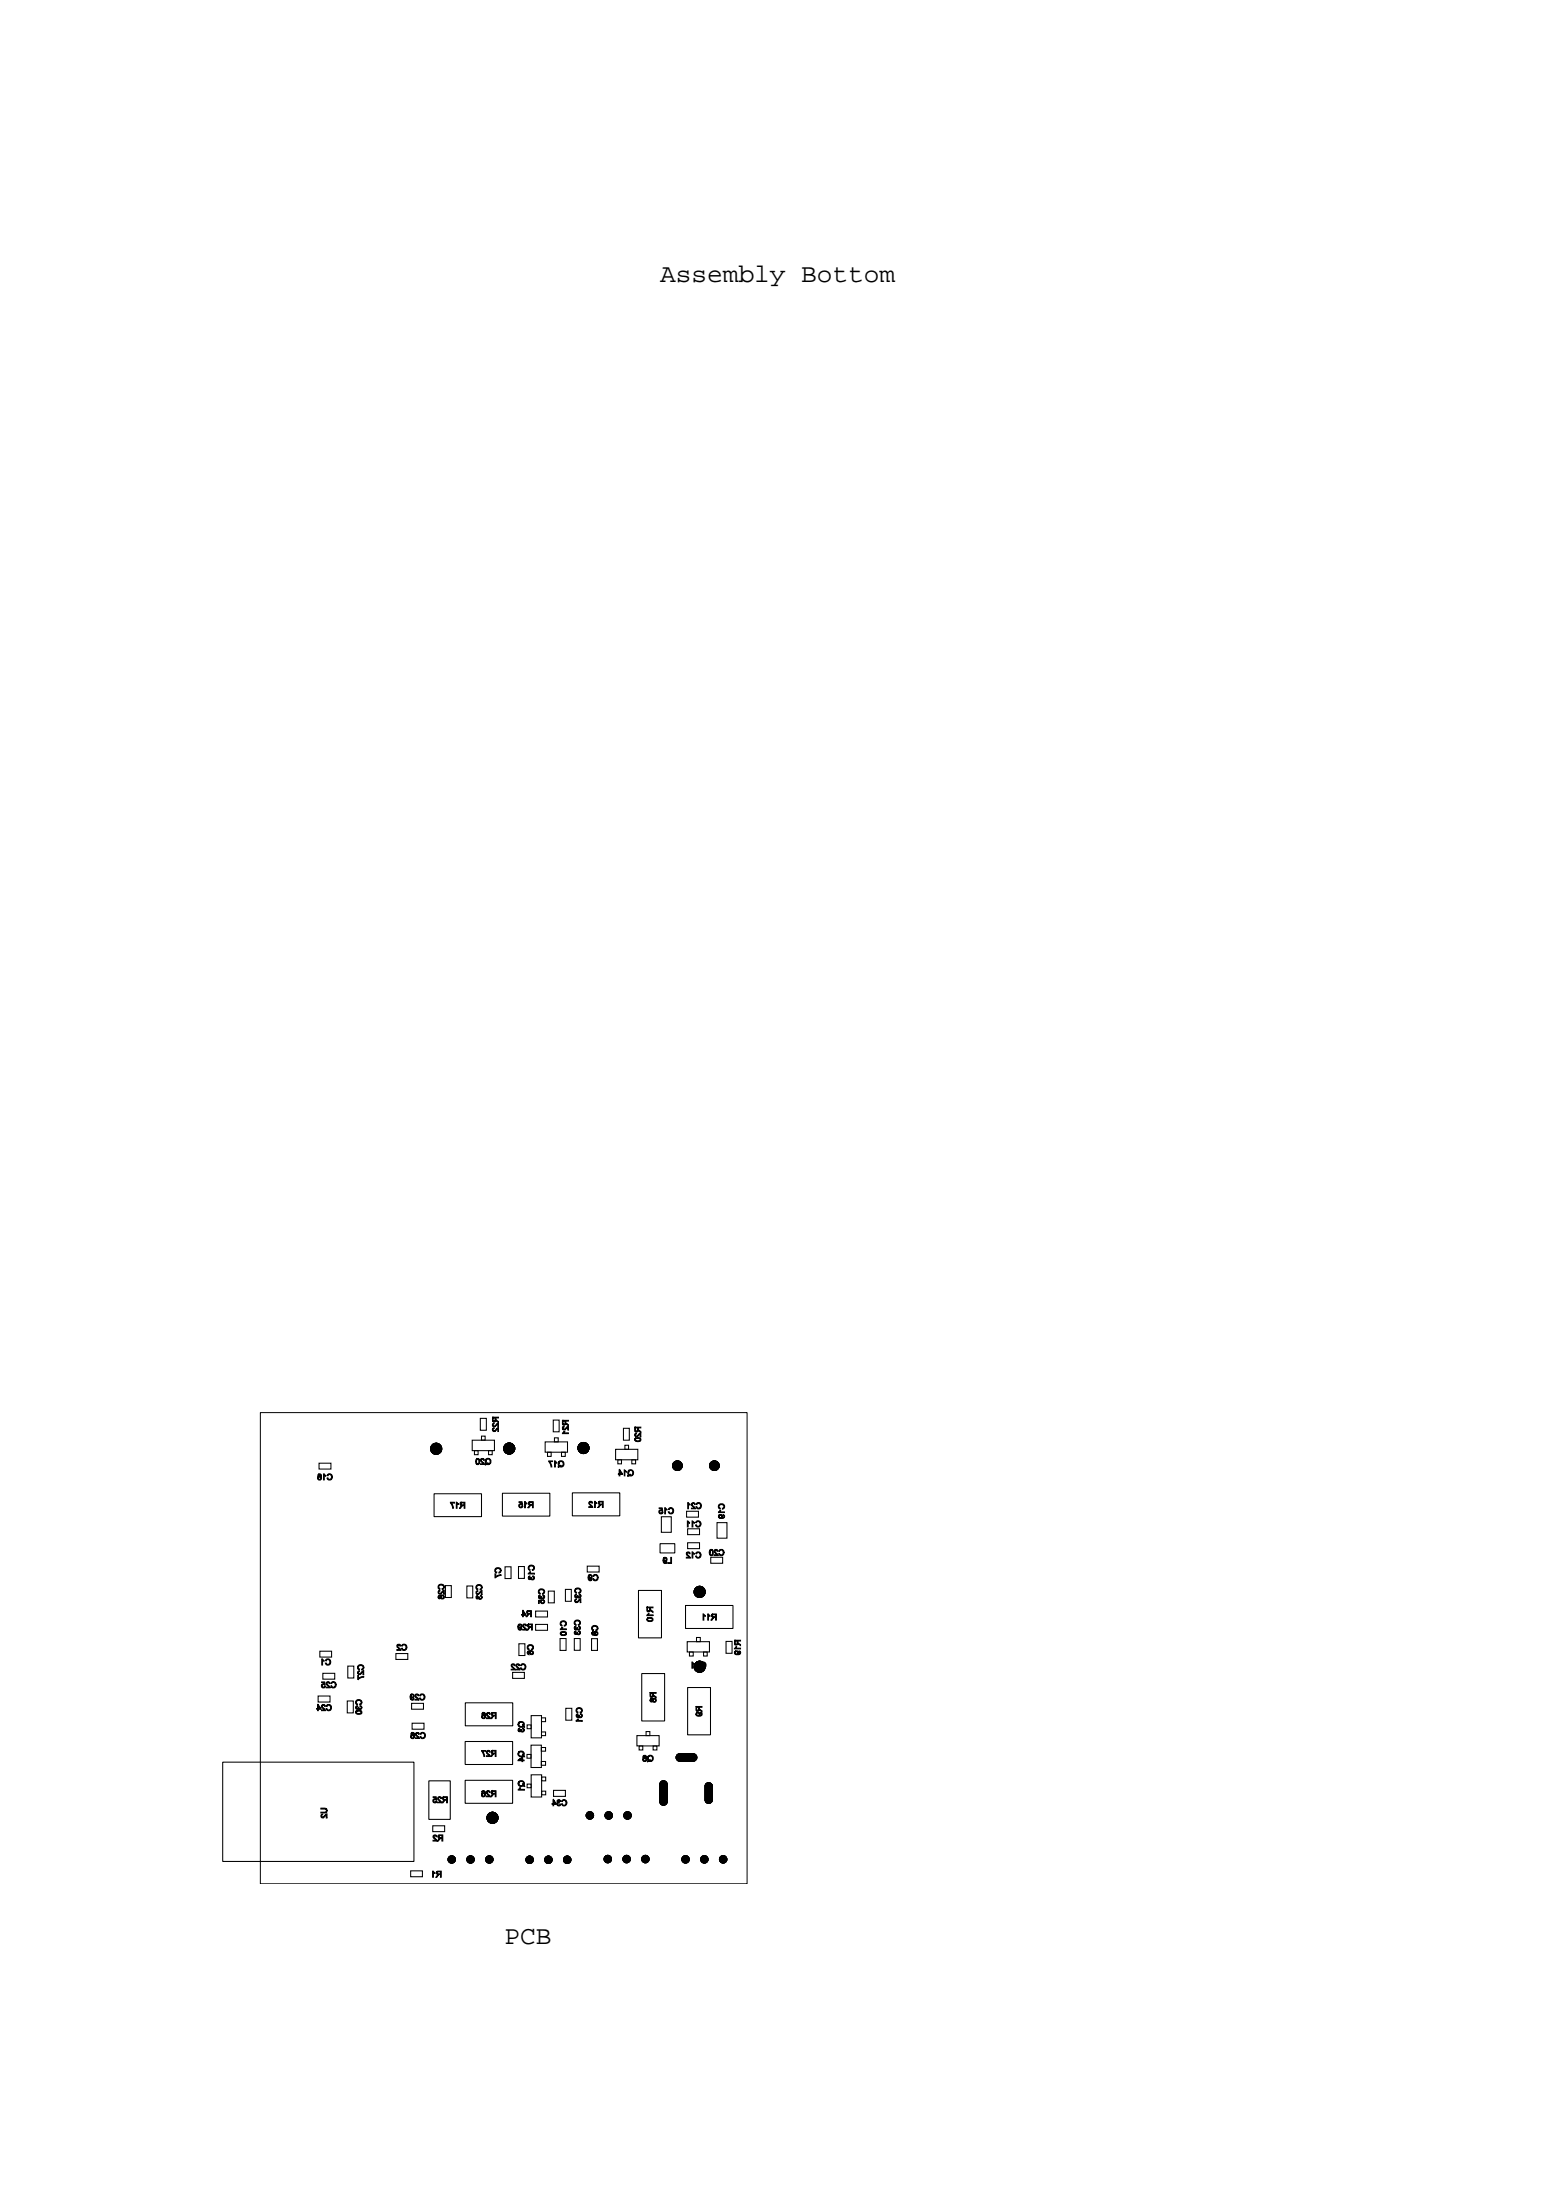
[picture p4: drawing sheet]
<svg xmlns="http://www.w3.org/2000/svg" width="210mm" height="297mm" viewBox="0 0 210 297" stroke-linecap="round" stroke-linejoin="round" font-family="sans-serif">
<!-- layer: 4 -->
<g fill="none" stroke="#000" stroke-width=".14">
<path d="M43.1 197.5h1.6v.8h-1.6zM63.7 194.4h3v1.4h-3zM64 195.8h.5v.6h-.5zM64.8 191.5h.8v1.6h-.8zM65 193.9h.5v.5h-.5zM65.9 195.8h.5v.6h-.5zM73.6 194.6h3v1.4h-3zM73.9 196h.5v.6h-.5zM74.7 191.7h.8v1.6h-.8zM74.8 194.1h.5v.5h-.5zM75.8 196h.5v.6h-.5zM83.1 195.7h3v1.4h-3z"/>
<path d="M83.4 197.1h.5v.5h-.5zM84.1 192.8h.8v1.6h-.8zM84.3 195.1h.5v.6h-.5zM85.3 197.1h.5v.5h-.5zM58.6 201.6h6.4v3.1h-6.4zM60.1 214h.8v1.7h-.8zM63 214.1h.8v1.6h-.8zM67.8 201.6h6.4v3.1h-6.4zM68.2 211.5h.8v1.6h-.8zM70 211.5h.8v1.6h-.8zM72.3 219.3h1.6v.8h-1.6zM72.3 217.5h1.6v.8h-1.6z"/>
<path d="M74 214.8h.8v1.6h-.8zM76.3 214.6h.8v1.6h-.8zM77.2 201.5h6.4v3.1h-6.4zM79.3 211.4h1.6v.8h-1.6zM86.2 214.7h3.1v6.4h-3.1zM89.1 208.4h2v1.2h-2zM89.3 204.8h1.3v2.1h-1.3zM92.5 216.7h6.4v3.1h-6.4zM92.7 204h1.6v.8h-1.6zM92.8 206.4h1.6v.8h-1.6zM92.8 208.3h1.6v.8h-1.6zM95.9 210.2h1.6v.8h-1.6z"/>
<path d="M96.8 205.5h1.3v2.1h-1.3zM30.1 237.9h25.8v13.4h-25.8zM42.9 229h1.6v.8h-1.6zM43.2 222.9h1.5v.8h-1.5zM43.6 225.9h1.6v.8h-1.6zM46.9 229.6h.8v1.6h-.8zM46.9 224.9h.8v1.6h-.8zM53.4 223.2h1.6v.8h-1.6zM55.5 229.9h1.7v.8h-1.7zM55.6 232.6h1.6v.8h-1.6zM62.8 235.1h6.4v3.1h-6.4zM62.8 229.9h6.4v3.1h-6.4z"/>
<path d="M69.2 225.8h1.6v.8h-1.6zM70 221.9h.8v1.6h-.8zM71.1 236.8h.6v.5h-.6zM71.1 232.9h.6v.5h-.6zM71.7 235.6h1.4v3h-1.4zM71.7 231.6h1.4v3h-1.4zM71.7 239.6h1.4v3h-1.4zM73.1 235.9h.5v.5h-.5zM73.1 237.8h.5v.5h-.5zM73.1 231.9h.5v.5h-.5zM73.1 233.8h.5v.5h-.5zM73.1 239.9h.5v.5h-.5z"/>
<path d="M75.6 221.2h.8v1.6h-.8zM76.4 230.6h.8v1.6h-.8zM77.5 221.2h.8v1.6h-.8zM79.8 221.2h.8v1.6h-.8zM86 234.3h3v1.4h-3zM86.3 235.7h.4v.5h-.4zM86.6 225.9h3.1v6.4h-3.1zM87.2 233.8h.5v.5h-.5zM88.1 235.7h.6v.5h-.6zM92.7 221.6h3v1.4h-3zM92.8 227.8h3.1v6.4h-3.1zM93 223h.6v.6h-.6z"/>
<path d="M94 221.1h.5v.5h-.5zM95 223h.4v.6h-.4zM98 221.6h.8v1.6h-.8zM55.4 252.6h1.6v.7h-1.6zM57.9 240.4h2.9v5.2h-2.9zM58.4 246.5h1.6v.8h-1.6zM62.8 240.3h6.4v3.1h-6.4zM71.1 240.8h.6v.5h-.6zM73.1 241.8h.5v.5h-.5zM74.7 241.7h1.6v.8h-1.6z"/>
</g>
<path d="M35.1 190.7h65.7v63.6h-65.7z" fill="none" stroke="#000" stroke-width=".13"/>
<g fill="#000" stroke="#000" stroke-width=".13">
<path d="M91.4 236.9l.3-.2h1.8a.5 .5 0 0 1 .6 .6 .5 .5 0 0 1-.6 .5h-1.8a.51 .51 0 0 1-.4-.4 .51 .51 0 0 1 .1-.5z" fill-rule="evenodd"/>
<path d="M91.4 236.9l.3-.2h1.8a.5 .5 0 0 1 .6 .6 .5 .5 0 0 1-.6 .5h-1.8a.51 .51 0 0 1-.4-.4 .51 .51 0 0 1 .1-.5z" fill-rule="evenodd"/>
<path d="M91.4 236.9l.3-.2h1.8a.5 .5 0 0 1 .6 .6 .5 .5 0 0 1-.6 .5h-1.8a.51 .51 0 0 1-.4-.4 .51 .51 0 0 1 .1-.5z" fill-rule="evenodd"/>
<path d="M91.4 236.9l.3-.2h1.8a.5 .5 0 0 1 .6 .6 .5 .5 0 0 1-.6 .5h-1.8a.51 .51 0 0 1-.4-.4 .51 .51 0 0 1 .1-.5z" fill-rule="evenodd"/>
<path d="M89.2 240.5a.51 .51 0 0 1 .5-.1 .51 .51 0 0 1 .3 .5v2.3a.5 .5 0 0 1-.5 .5 .5 .5 0 0 1-.5-.5v-2.4z" fill-rule="evenodd"/>
<path d="M89.2 240.5a.51 .51 0 0 1 .5-.1 .51 .51 0 0 1 .3 .5v2.3a.5 .5 0 0 1-.5 .5 .5 .5 0 0 1-.5-.5v-2.4z" fill-rule="evenodd"/>
<path d="M89.2 240.5a.51 .51 0 0 1 .5-.1 .51 .51 0 0 1 .3 .5v2.3a.5 .5 0 0 1-.5 .5 .5 .5 0 0 1-.5-.5v-2.4z" fill-rule="evenodd"/>
<path d="M89.2 240.5a.51 .51 0 0 1 .5-.1 .51 .51 0 0 1 .3 .5v2.3a.5 .5 0 0 1-.5 .5 .5 .5 0 0 1-.5-.5v-2.4z" fill-rule="evenodd"/>
<path d="M95.3 240.8a.51 .51 0 0 1 .5-.1 .51 .51 0 0 1 .3 .4v1.8a.5 .5 0 0 1-.5 .6 .5 .5 0 0 1-.5-.6v-1.8z" fill-rule="evenodd"/>
<path d="M95.3 240.8a.51 .51 0 0 1 .5-.1 .51 .51 0 0 1 .3 .4v1.8a.5 .5 0 0 1-.5 .6 .5 .5 0 0 1-.5-.6v-1.8z" fill-rule="evenodd"/>
<path d="M95.3 240.8a.51 .51 0 0 1 .5-.1 .51 .51 0 0 1 .3 .4v1.8a.5 .5 0 0 1-.5 .6 .5 .5 0 0 1-.5-.6v-1.8z" fill-rule="evenodd"/>
<path d="M95.3 240.8a.51 .51 0 0 1 .5-.1 .51 .51 0 0 1 .3 .4v1.8a.5 .5 0 0 1-.5 .6 .5 .5 0 0 1-.5-.6v-1.8z" fill-rule="evenodd"/>
<circle cx="58.9" cy="195.6" r=".75"/>
<circle cx="68.7" cy="195.5" r=".75"/>
<circle cx="78.7" cy="195.5" r=".75"/>
<circle cx="91.4" cy="197.9" r=".65"/>
<circle cx="96.4" cy="197.9" r=".65"/>
<circle cx="94.4" cy="214.9" r=".75"/>
<circle cx="94.4" cy="225" r=".75"/>
<circle cx="61" cy="251" r=".5"/>
<circle cx="63.5" cy="251" r=".5"/>
<circle cx="66" cy="251" r=".5"/>
<circle cx="66.5" cy="245.4" r=".75"/>
<circle cx="71.5" cy="251.1" r=".5"/>
<circle cx="74" cy="251.1" r=".5"/>
<circle cx="76.6" cy="251.1" r=".5"/>
<circle cx="79.6" cy="245.1" r=".5"/>
<circle cx="82" cy="251" r=".5"/>
<circle cx="82.1" cy="245.1" r=".5"/>
<circle cx="84.6" cy="251" r=".5"/>
<circle cx="84.7" cy="245.1" r=".5"/>
<circle cx="87.1" cy="251" r=".5"/>
<circle cx="92.5" cy="251" r=".5"/>
<circle cx="95.1" cy="251" r=".5"/>
<circle cx="97.6" cy="251" r=".5"/>
</g>
<g font-size="3.5">
<text x="89.1" y="38">Assembly Bottom</text>
<text x="68.1" y="262.4">PCB</text>
</g>
<g font-size="1.2">
<text x="64" y="197.7">Q20</text>
<text x="67.3" y="193.4" transform="rotate(-90 67.3 193.4)">R22</text>
<text x="76.7" y="193.9" transform="rotate(-90 76.7 193.9)">R21</text>
<text x="86.5" y="194.8" transform="rotate(-90 86.5 194.8)">R20</text>
<text x="42.7" y="199.8">C18</text>
<text x="60.6" y="203.6">R17</text>
<text x="69.8" y="203.5">R15</text>
<text x="73.9" y="198">Q17</text>
<text x="79.3" y="203.5">R12</text>
<text x="83.3" y="199.2">Q14</text>
<text x="92.5" y="203.7">C21</text>
<text x="88.8" y="204.3">C15</text>
<text x="92.4" y="206.1">C11</text>
<text x="95.6" y="210">C20</text>
<text x="97.8" y="205.1" transform="rotate(-90 97.8 205.1)">C19</text>
<text x="67.6" y="213.1" transform="rotate(-90 67.6 213.1)">C7</text>
<text x="72.1" y="213.4" transform="rotate(-90 72.1 213.4)">C13</text>
<text x="79.2" y="213.4">C9</text>
<text x="89.4" y="211">L9</text>
<text x="92.4" y="210.3">C12</text>
<text x="60" y="216" transform="rotate(-90 60 216)">C26</text>
<text x="65.1" y="216.1" transform="rotate(-90 65.1 216.1)">C23</text>
<text x="69.7" y="220">R29</text>
<text x="70.3" y="218.2">R4</text>
<text x="73.5" y="216.6" transform="rotate(-90 73.5 216.6)">C35</text>
<text x="76.4" y="220.9" transform="rotate(-90 76.4 220.9)">C10</text>
<text x="78.3" y="220.8" transform="rotate(-90 78.3 220.8)">C33</text>
<text x="78.4" y="216.5" transform="rotate(-90 78.4 216.5)">C32</text>
<text x="80.7" y="220.9" transform="rotate(-90 80.7 220.9)">C8</text>
<text x="88.1" y="219.1" transform="rotate(-90 88.1 219.1)">R10</text>
<text x="94.6" y="218.7">R11</text>
<text x="43.1" y="224.8">C1</text>
<text x="43.2" y="227.8">C25</text>
<text x="49.1" y="226.9" transform="rotate(-90 49.1 226.9)">C27</text>
<text x="53.4" y="222.8">C2</text>
<text x="68.8" y="225.4">C22</text>
<text x="72" y="223.5" transform="rotate(-90 72 223.5)">C6</text>
<text x="93.1" y="225.2">Q11</text>
<text x="99.9" y="223.5" transform="rotate(-90 99.9 223.5)">R19</text>
<text x="42.6" y="230.9">C24</text>
<text x="48.8" y="231.6" transform="rotate(-90 48.8 231.6)">C30</text>
<text x="55.2" y="229.5">C29</text>
<text x="64.8" y="232">R28</text>
<text x="70.7" y="234" transform="rotate(-90 70.7 234)">Q3</text>
<text x="78.6" y="232.7" transform="rotate(-90 78.6 232.7)">C31</text>
<text x="88.5" y="229.9" transform="rotate(-90 88.5 229.9)">R8</text>
<text x="94.7" y="231.8" transform="rotate(-90 94.7 231.8)">R9</text>
<text x="55.3" y="234.7">C28</text>
<text x="64.8" y="237.1">R27</text>
<text x="70.7" y="237.9" transform="rotate(-90 70.7 237.9)">Q4</text>
<text x="86.6" y="237.8">Q8</text>
<text x="44.1" y="245.6" transform="rotate(-90 44.1 245.6)">U2</text>
<text x="58.3" y="243.3">R25</text>
<text x="64.8" y="242.5">R26</text>
<text x="70.7" y="242" transform="rotate(-90 70.7 242)">Q1</text>
<text x="74.3" y="243.8">C34</text>
<text x="58.3" y="248.5">R2</text>
<text x="58.1" y="253.4">R1</text>
</g>
</svg>
